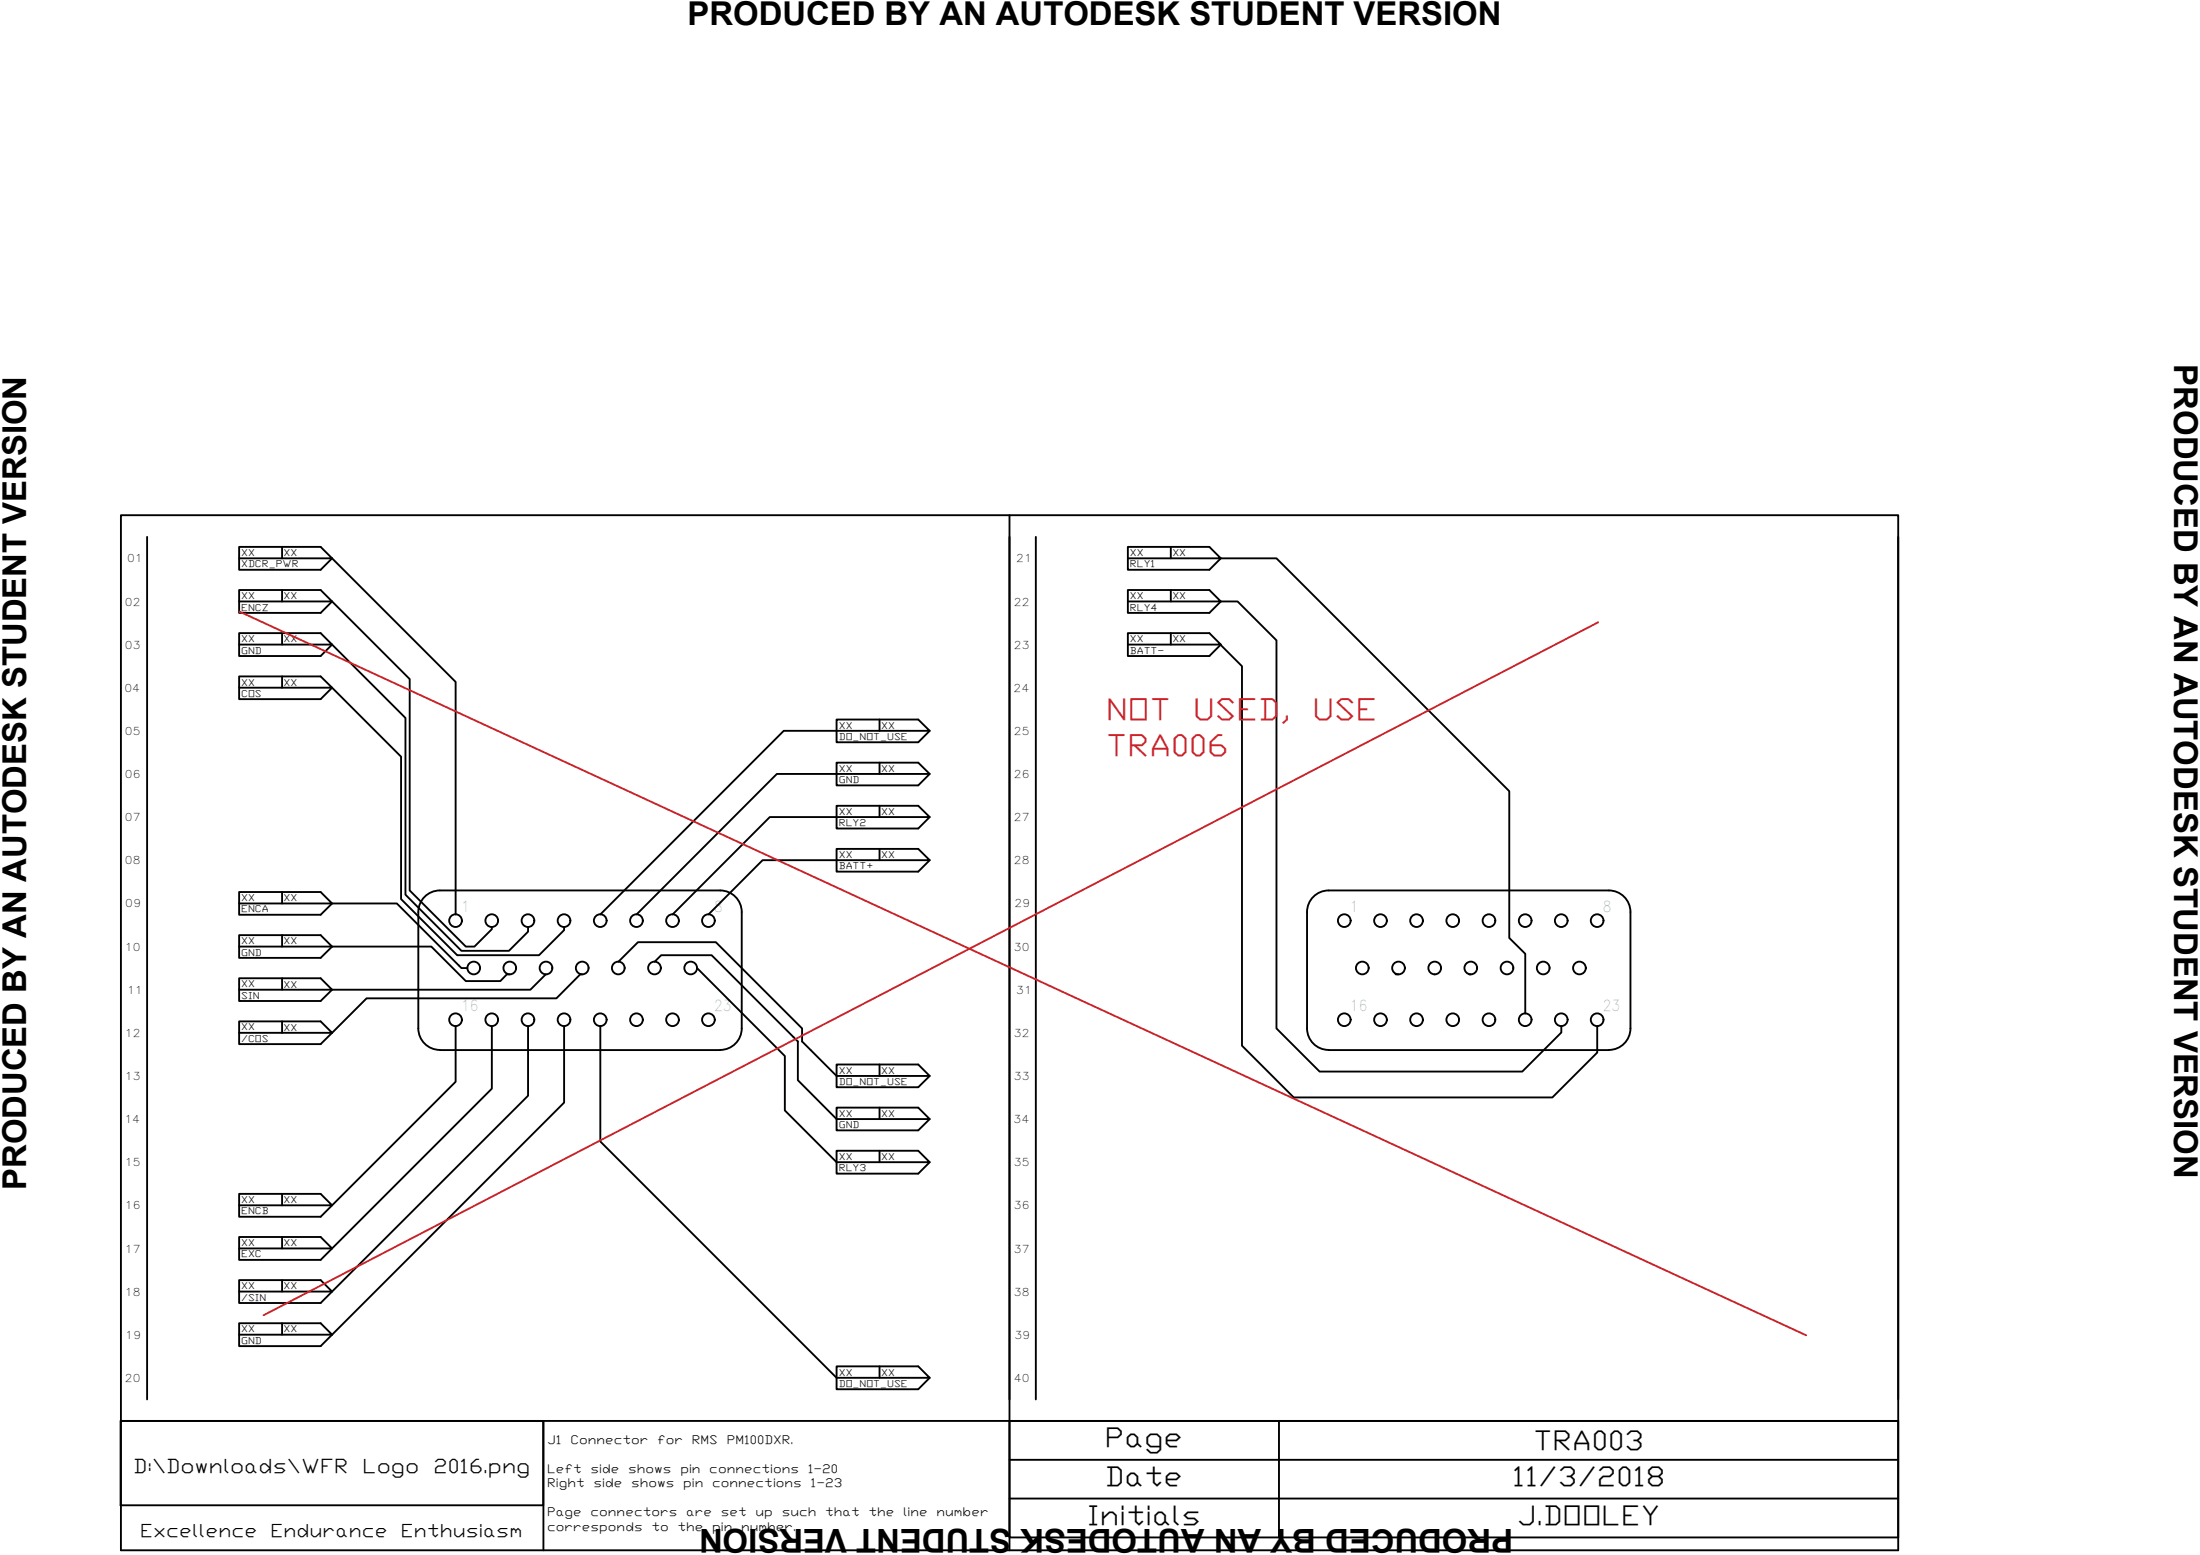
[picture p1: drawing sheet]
<svg xmlns="http://www.w3.org/2000/svg" width="297mm" height="210mm" viewBox="0 0 297 210" stroke-linecap="round" stroke-linejoin="round" font-family="sans-serif">
<g fill="none" stroke="#000" stroke-width=".25">
<path d="M16.3 69.5h240v139.8h-240zM19.9 72.5v116.4M32.3 75.4h12.5l-1.5-1.6h-11v3.1h11l1.5-1.5 16.7 16.6v31.4M38.1 73.8v1.6M38.1 79.6v1.6M136.3 69.5v139.8M139.9 72.5v116.4M152.3 75.4h12.5l-1.5-1.6h-11v3.1h11l1.5-1.5M158.1 73.8v1.6M158.1 79.6v1.6M164.8 75.4h7.5l31.5 31.4v19.8l2.1 2.1v8.1M256.3 72.5v116.4"/>
<path d="M32.3 81.2h12.5l-1.5-1.6h-11v3.1h11l1.5-1.5 10.5 10.5v28.5l7.6 7.6h1.2l2.3-2.4v-.3M32.3 87h12.5l-1.5-1.5h-11v3.1h11l1.5-1.6 9.9 9.9v23.9l7.6 7.5h6.4l2.6-2.5v-.7M32.3 92.8h12.5l-1.5-1.5h-11v3.1h11l1.5-1.6 9.4 9.3v19.3l7.5 7.5h11.1l3.4-3.3v-.5M38.1 85.5v1.5M38.1 91.3v1.5M118.8 97.1v1.6M125.5 98.7l-1.5 1.5h-11v-3.1h11l1.5 1.6h-19.7l-24.7 24.7M152.3 81.2h12.5l-1.5-1.6h-11v3.1h11l1.5-1.5M152.3 87h12.5l-1.5-1.5h-11v3.1h11l1.5-1.6M158.1 85.5v1.5M164.8 81.2h2.3l5.2 5.2v52.4l5.9 5.8h27.3l5.3-5.2v-.9M164.8 87l2.9 2.9v51.3l7 6.9h34.9l6.1-6v-3.6"/>
<path d="M118.8 102.9v1.6M118.8 108.8v1.5M118.8 114.6v1.5M125.5 104.5l-1.5 1.5h-11v-3.1h11l1.5 1.6h-20.6l-19 18.9M125.5 110.3l-1.5 1.5h-11v-3h11l1.5 1.5h-21.6l-13.1 13.1M125.5 116.1l-1.5 1.6h-11v-3.1h11l1.5 1.5h-22.5l-7.3 7.3M32.3 122h12.5l-1.5-1.6h-11v3.1h11l1.5-1.5h8.8l8.7 8.7h.8M32.3 127.8h12.5l-1.5-1.6h-11v3.1h11l1.5-1.5h13.4l4.7 4.6h4.6l.9-.9h.4M38.1 120.4v1.6M38.1 126.2v1.6M38.1 132.1v1.5M38.1 137.9v1.5"/>
<path d="M56.5 123.1v15.7M56.5 138.8a2.91 2.91 0 0 0 2.9 2.9M59.4 120.2a2.91 2.91 0 0 0-2.9 2.9M59.4 120.2h37.8a2.91 2.91 0 0 1 2.9 2.9M61.5 138.5v7.5l-18.2 18.2h-11v-3h11l1.5 1.5h-12.5M66.4 138.5v8.5l-23.1 23.1h-11v-3.1h11l1.5 1.5h-12.5M71.3 138.5v9.4l-28 28h-11v-3.1h11l1.5 1.5h-12.5M73.7 131.5l-2.1 2.1h-26.8l-1.5 1.5h-11v-3h11l1.5 1.5h-12.5M76.2 138.5v10.3l-32.9 32.9h-11v-3.1h11l1.5 1.6h-12.5M78.6 131.5h-.3l-3.2 3.3h-25.6l-6.2 6.1h-11v-3h11l1.5 1.5h-12.5M81.1 138.5v15.6l31.9 31.9h12.5l-1.5-1.6h-11v3.1h11l1.5-1.5M83.5 129.8l2.6-2.6h10.6l11.6 11.6v1.8l4.7 4.6h12.5l-1.5-1.5h-11v3.1h11l1.5-1.6"/>
<path d="M88.4 129.8l.9-.9h6.8l11.6 11.7v5.2l5.3 5.3h12.5l-1.5-1.6h-11v3.1h11l1.5-1.5M94.1 130.7l11.9 11.9v7.3l7 7h12.5l-1.5-1.6h-11v3.1h11l1.5-1.5M100.1 138.8a2.91 2.91 0 0 1-2.9 2.9h-37.8M100.1 123.1v15.7M176.5 123.1v15.7M176.5 138.8a2.91 2.91 0 0 0 2.9 2.9M179.4 120.2a2.91 2.91 0 0 0-2.9 2.9M179.4 120.2h37.8a2.91 2.91 0 0 1 2.9 2.9M188.4 131.5h.4M193.7 131.5h.1M198.3 131.5h.3M220.1 138.8a2.91 2.91 0 0 1-2.9 2.9h-37.8"/>
<path d="M220.1 123.1v15.7M118.8 143.7v1.5M118.8 149.5v1.6M118.8 155.3v1.6M38.1 161.2v1.5M38.1 167v1.5M38.1 172.8v1.5M38.1 178.6v1.6M16.3 191.8h57v11.4h-57zM16.3 191.8h240v15.7h-120v-15.7M73.4 191.8v17.5M118.8 184.4v1.6"/>
<path d="M136.3 197.1h120M172.7 191.8v15.7M136.3 202.3h120"/>
<circle cx="61.5" cy="124.3" r=".86"/>
<circle cx="61.5" cy="137.7" r=".86"/>
<circle cx="64" cy="130.7" r=".86"/>
<circle cx="66.4" cy="137.7" r=".86"/>
<circle cx="66.4" cy="124.3" r=".86"/>
<circle cx="68.8" cy="130.7" r=".86"/>
<circle cx="71.3" cy="137.7" r=".86"/>
<circle cx="71.3" cy="124.3" r=".86"/>
<circle cx="73.7" cy="130.7" r=".86"/>
<circle cx="76.2" cy="137.7" r=".86"/>
<circle cx="76.2" cy="124.3" r=".86"/>
<circle cx="78.6" cy="130.7" r=".86"/>
<circle cx="81" cy="124.3" r=".86"/>
<circle cx="81" cy="137.7" r=".86"/>
<circle cx="83.5" cy="130.7" r=".86"/>
<circle cx="85.9" cy="137.7" r=".86"/>
<circle cx="85.9" cy="124.3" r=".86"/>
<circle cx="88.4" cy="130.7" r=".86"/>
<circle cx="90.8" cy="124.3" r=".86"/>
<circle cx="90.8" cy="137.7" r=".86"/>
<circle cx="93.3" cy="130.7" r=".86"/>
<circle cx="95.6" cy="124.3" r=".86"/>
<circle cx="95.6" cy="137.7" r=".86"/>
<circle cx="181.5" cy="137.7" r=".86"/>
<circle cx="181.5" cy="124.3" r=".86"/>
<circle cx="183.9" cy="130.7" r=".86"/>
<circle cx="186.4" cy="124.3" r=".86"/>
<circle cx="186.4" cy="137.7" r=".86"/>
<circle cx="188.8" cy="130.7" r=".86"/>
<circle cx="191.3" cy="124.3" r=".86"/>
<circle cx="191.3" cy="137.7" r=".86"/>
<circle cx="193.7" cy="130.7" r=".86"/>
<circle cx="196.1" cy="124.3" r=".86"/>
<circle cx="196.1" cy="137.7" r=".86"/>
<circle cx="198.6" cy="130.7" r=".86"/>
<circle cx="201" cy="124.3" r=".86"/>
<circle cx="201" cy="137.7" r=".86"/>
<circle cx="203.5" cy="130.7" r=".86"/>
<circle cx="205.9" cy="137.7" r=".86"/>
<circle cx="205.9" cy="124.3" r=".86"/>
<circle cx="208.4" cy="130.7" r=".86"/>
<circle cx="210.8" cy="137.7" r=".86"/>
<circle cx="210.8" cy="124.3" r=".86"/>
<circle cx="213.3" cy="130.7" r=".86"/>
<circle cx="215.6" cy="124.3" r=".86"/>
<circle cx="215.6" cy="137.7" r=".86"/>
</g>
<path d="M32.3 82.6l211.6 97.6M215.8 84l-180.2 93.5" fill="none" stroke="#cd2027" stroke-width=".25"/>
<g font-size="4.4">
<text x="92.8" y="3.4">PRODUCED BY AN AUTODESK STUDENT VERSION</text>
<text x="293.6" y="49.2" transform="rotate(90 293.6 49.2)">PRODUCED BY AN AUTODESK STUDENT VERSION</text>
<text x="3.5" y="160.6" transform="rotate(-90 3.5 160.6)">PRODUCED BY AN AUTODESK STUDENT VERSION</text>
<text x="204.3" y="206.4" transform="rotate(180 204.3 206.4)">PRODUCED BY AN AUTODESK STUDENT VERSION</text>
</g>
<g font-size="4.1" fill="#cd2027">
<text x="149.4" y="97.2">NOT</text>
<text x="161.1" y="97.2">USED,</text>
<text x="177.2" y="97.2">USE</text>
<text x="149.3" y="102.1">TRA006</text>
</g>
<g font-size="3.7">
<text x="149.2" y="195.3">Page</text>
<text x="207" y="195.7">TRA003</text>
<text x="149.2" y="200.6">Date</text>
<text x="204.2" y="200.6">11/3/2018</text>
<text x="146.8" y="205.8">Initials</text>
<text x="204.8" y="205.8">J.DOOLEY</text>
</g>
<g font-size="2.7">
<text x="18" y="198.8">D:\Downloads\WFR</text>
<text x="49" y="198.8">Logo</text>
<text x="58.5" y="198.8">2016.png</text>
</g>
<g font-size="2.4">
<text x="18.9" y="207.4">Excellence</text>
<text x="36.5" y="207.4">Endurance</text>
<text x="54.1" y="207.4">Enthusiasm</text>
</g>
<g font-size="2.1" fill="#6eddc1">
<text x="62.3" y="123.1">1</text>
<text x="96.4" y="123.1">8</text>
<text x="182.3" y="123.1">1</text>
<text x="216.4" y="123.1">8</text>
<text x="62.3" y="136.5">16</text>
<text x="96.4" y="136.5">23</text>
<text x="182.3" y="136.5">16</text>
<text x="216.4" y="136.5">23</text>
</g>
<g font-size="1.6">
<text x="73.9" y="194.9">J1</text>
<text x="77" y="194.9">Connector</text>
<text x="88.7" y="194.9">for</text>
<text x="93.4" y="194.9">RMS</text>
<text x="98.1" y="194.9">PM100DXR.</text>
<text x="73.9" y="198.8">Left</text>
<text x="73.9" y="200.8">Right</text>
<text x="79.7" y="198.8">side</text>
<text x="80.1" y="200.8">side</text>
<text x="84.8" y="198.8">shows</text>
<text x="85.2" y="200.8">shows</text>
<text x="91.9" y="198.8">pin</text>
<text x="92.3" y="200.8">pin</text>
<text x="95.8" y="198.8">connections</text>
<text x="96.2" y="200.8">connections</text>
<text x="109.1" y="198.8">1-20</text>
<text x="109.5" y="200.8">1-23</text>
<text x="73.9" y="204.7">Page</text>
<text x="73.9" y="206.6">corresponds</text>
<text x="79.7" y="204.7">connectors</text>
<text x="88" y="206.6">to</text>
<text x="91.5" y="206.6">the</text>
<text x="92.6" y="204.7">are</text>
<text x="96.2" y="206.6">pin</text>
<text x="97.3" y="204.7">set</text>
<text x="100.1" y="206.6">number.</text>
<text x="102" y="204.7">up</text>
<text x="105.5" y="204.7">such</text>
<text x="111.4" y="204.7">that</text>
<text x="117.3" y="204.7">the</text>
<text x="122" y="204.7">line</text>
<text x="126.5" y="204.7">number</text>
</g>
<g font-size="1.5">
<text x="17.2" y="75.9">01</text>
<text x="137.2" y="75.9">21</text>
<text x="16.9" y="81.7">02</text>
<text x="136.9" y="81.7">22</text>
<text x="16.9" y="87.6">03</text>
<text x="136.9" y="87.6">23</text>
<text x="16.8" y="93.4">04</text>
<text x="136.8" y="93.4">24</text>
<text x="16.9" y="99.2">05</text>
<text x="136.9" y="99.2">25</text>
<text x="16.9" y="105">06</text>
<text x="136.9" y="105">26</text>
<text x="16.9" y="110.8">07</text>
<text x="136.9" y="110.8">27</text>
<text x="16.9" y="116.7">08</text>
<text x="136.9" y="116.7">28</text>
<text x="16.9" y="122.5">09</text>
<text x="137" y="122.5">29</text>
<text x="16.9" y="128.3">10</text>
<text x="136.9" y="128.3">30</text>
<text x="17.2" y="134.1">11</text>
<text x="137.2" y="134.1">31</text>
<text x="16.9" y="139.9">12</text>
<text x="136.9" y="139.9">32</text>
<text x="16.9" y="145.8">13</text>
<text x="136.9" y="145.8">33</text>
<text x="16.8" y="151.6">14</text>
<text x="136.8" y="151.6">34</text>
<text x="16.9" y="157.4">15</text>
<text x="136.9" y="157.4">35</text>
<text x="16.9" y="163.3">16</text>
<text x="136.9" y="163.3">36</text>
<text x="16.9" y="169.1">17</text>
<text x="136.9" y="169.1">37</text>
<text x="16.9" y="174.9">18</text>
<text x="136.9" y="174.9">38</text>
<text x="16.9" y="180.7">19</text>
<text x="137" y="180.7">39</text>
<text x="16.9" y="186.5">20</text>
<text x="136.9" y="186.5">40</text>
</g>
<g font-size="1.3">
<text x="32.6" y="75.1">XX</text>
<text x="32.6" y="76.6">XDCR_PWR</text>
<text x="38.3" y="75.1">XX</text>
<text x="152.6" y="75.1">XX</text>
<text x="152.6" y="76.6">RLY1</text>
<text x="158.3" y="75.1">XX</text>
<text x="32.6" y="80.9">XX</text>
<text x="32.6" y="82.4">ENCZ</text>
<text x="38.3" y="80.9">XX</text>
<text x="152.6" y="80.9">XX</text>
<text x="152.6" y="82.4">RLY4</text>
<text x="158.3" y="80.9">XX</text>
<text x="32.6" y="86.7">XX</text>
<text x="32.6" y="88.2">GND</text>
<text x="38.3" y="86.7">XX</text>
<text x="152.6" y="86.7">XX</text>
<text x="152.6" y="88.2">BATT-</text>
<text x="158.3" y="86.7">XX</text>
<text x="32.6" y="92.5">XX</text>
<text x="32.6" y="94.1">COS</text>
<text x="38.3" y="92.5">XX</text>
<text x="113.2" y="98.4">XX</text>
<text x="113.2" y="99.9">DO_NOT_USE</text>
<text x="119" y="98.4">XX</text>
<text x="113.2" y="104.2">XX</text>
<text x="113.2" y="105.7">GND</text>
<text x="119" y="104.2">XX</text>
<text x="113.2" y="110">XX</text>
<text x="113.2" y="111.5">RLY2</text>
<text x="119" y="110">XX</text>
<text x="113.2" y="115.8">XX</text>
<text x="113.2" y="117.3">BATT+</text>
<text x="119" y="115.8">XX</text>
<text x="32.6" y="121.6">XX</text>
<text x="32.6" y="123.2">ENCA</text>
<text x="38.3" y="121.6">XX</text>
<text x="32.6" y="127.5">XX</text>
<text x="32.6" y="129">GND</text>
<text x="38.3" y="127.5">XX</text>
<text x="32.6" y="133.3">XX</text>
<text x="32.6" y="134.8">SIN</text>
<text x="38.3" y="133.3">XX</text>
<text x="32.6" y="139.1">XX</text>
<text x="32.6" y="140.6">/COS</text>
<text x="38.3" y="139.1">XX</text>
<text x="113.2" y="144.9">XX</text>
<text x="113.2" y="146.4">DO_NOT_USE</text>
<text x="119" y="144.9">XX</text>
<text x="113.2" y="150.8">XX</text>
<text x="113.2" y="152.3">GND</text>
<text x="119" y="150.8">XX</text>
<text x="113.2" y="156.6">XX</text>
<text x="113.2" y="158.1">RLY3</text>
<text x="119" y="156.6">XX</text>
<text x="32.6" y="162.4">XX</text>
<text x="32.6" y="163.9">ENCB</text>
<text x="38.3" y="162.4">XX</text>
<text x="32.6" y="168.2">XX</text>
<text x="32.6" y="169.7">EXC</text>
<text x="38.3" y="168.2">XX</text>
<text x="32.6" y="174">XX</text>
<text x="32.6" y="175.5">/SIN</text>
<text x="32.6" y="179.9">XX</text>
<text x="38.3" y="174">XX</text>
<text x="38.3" y="179.9">XX</text>
<text x="32.6" y="181.4">GND</text>
<text x="113.2" y="185.7">XX</text>
<text x="119" y="185.7">XX</text>
<text x="113.2" y="187.2">DO_NOT_USE</text>
</g>
</svg>
